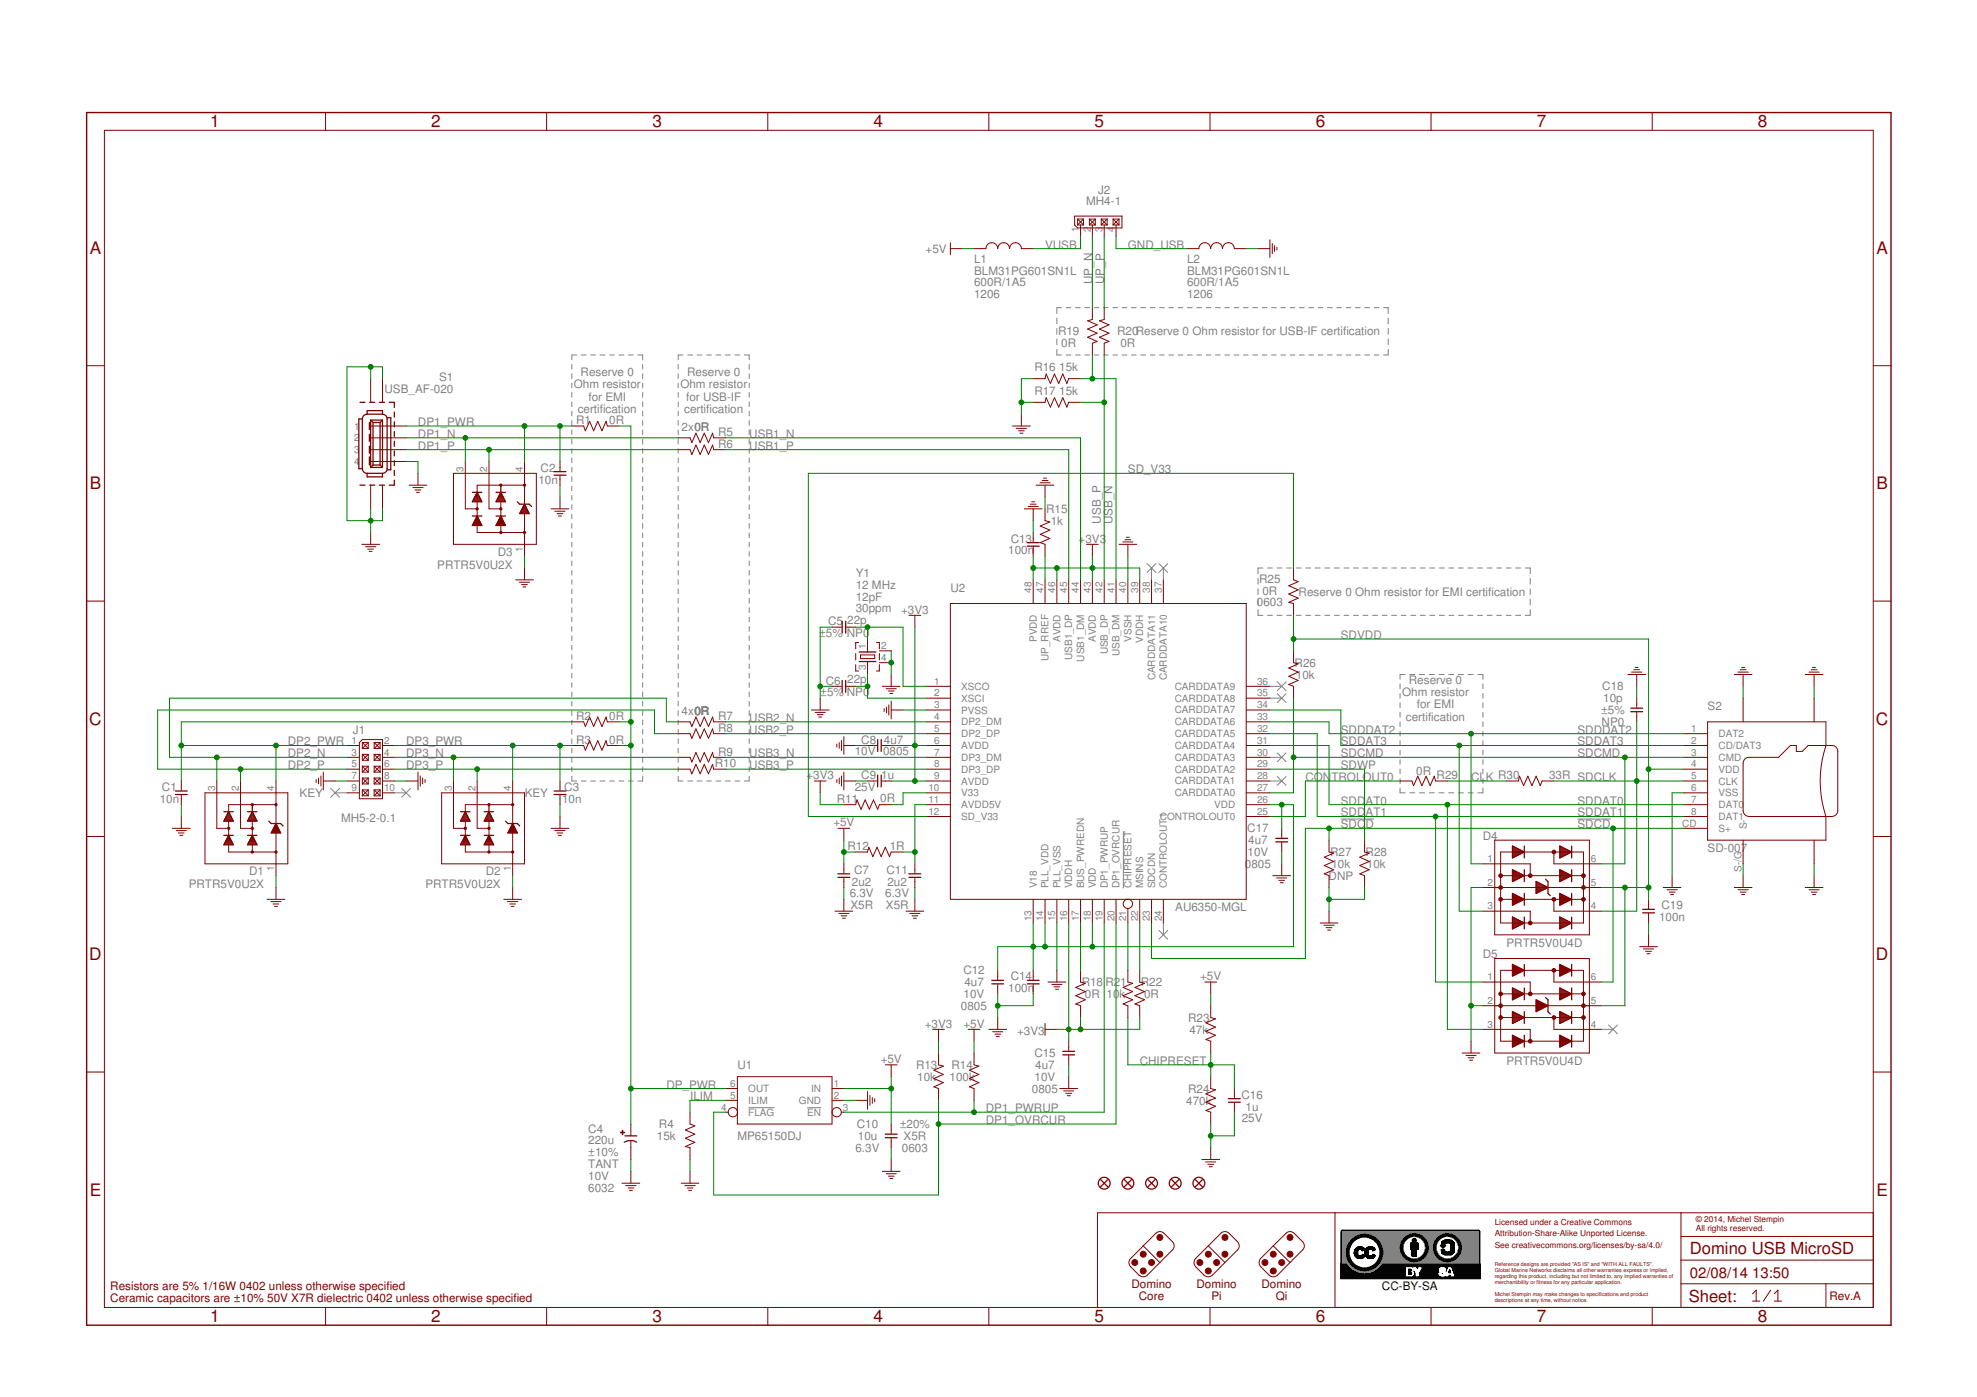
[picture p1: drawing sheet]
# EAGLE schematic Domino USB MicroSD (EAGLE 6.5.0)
DATABASE: ./BOM/Domino_DB.txt; DRAWN: M.STEMPIN; REV: A
PORT1 (NC): BOM: EXCLUDE
PORT2 (NC): BOM: EXCLUDE
PORT3 (NC): BOM: EXCLUDE
PORT4 (NC): BOM: EXCLUDE
PORT5 (NC): BOM: EXCLUDE
PORT6 (NC): BOM: EXCLUDE
PORT7 (NC): BOM: EXCLUDE
PORT8 (NC): BOM: EXCLUDE
PORT9 (NC): BOM: EXCLUDE
PORT10 (NC): BOM: EXCLUDE

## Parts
C1  10n  CAP_0402  [C0402]
C2  10n  CAP_0402  [C0402]
C3  10n  CAP_0402  [C0402]
C4  220u  CPOL_C/6032-25  [C/6032-25]
C5  22p  CAP_0402  [C0402]
C6  22p  CAP_0402  [C0402]
C7  2u2  CAP_0402  [C0402]
C8  4u7  CAP_0805  [C0805]
C9  1u  CAP_0402  [C0402]
C10  10u  CAP_0603  [C0603]
C11  2u2  CAP_0402  [C0402]
C12  4u7  CAP_0805  [C0805]
C13  100n  CAP_0402  [C0402]
C14  100n  CAP_0402  [C0402]
C15  4u7  CAP_0805  [C0805]
C16  1u  CAP_0402  [C0402]
C17  4u7  CAP_0805  [C0805]
C18  10p  CAP_0402  [C0402]
C19  100n  CAP_0402  [C0402]
CC-BY-SA1  CC-BY-SA_LOGO  [CC-BY-SA_LOGO]
D1  PRTR5V0U2X  [SOT143B]
D2  PRTR5V0U2X  [SOT143B]
D3  PRTR5V0U2X  [SOT143B]
D4  PRTR5V0U4D  [SOT23-6]
D5  PRTR5V0U4D  [SOT23-6]
F1  FIDUCIAL  [FIDUCIAL]
F2  FIDUCIAL  [FIDUCIAL]
F4  FIDUCIAL  [FIDUCIAL]
F5  FIDUCIAL  [FIDUCIAL]
F6  FIDUCIAL  [FIDUCIAL]
J1  MH5-2-0.1  MH5-2  [MH05-2-0.1]
J2  MH4-1  [MH4-1-0.1]
L1  BLM31PG601SN1L  FB_1206  [FB1206]
L2  BLM31PG601SN1L  FB_1206  [FB1206]
R1  0R  RES_0402  [R0402]
R2  0R  RES_0402  [R0402]
R3  0R  RES_0402  [R0402]
R4  15k  RES_0402  [R0402]
R5  0R  RES_0402  [R0402]
R6  0R  RES_0402  [R0402]
R7  0R  RES_0402  [R0402]
R8  0R  RES_0402  [R0402]
R9  0R  RES_0402  [R0402]
R10  0R  RES_0402  [R0402]
R11  0R  RES_0402  [R0402]
R12  1R  RES_0402  [R0402]
R13  10k  RES_0402  [R0402]
R14  100k  RES_0402  [R0402]
R15  1k  RES_0402  [R0402]
R16  15k  RES_0402  [R0402]
R17  15k  RES_0402  [R0402]
R18  0R  RES_0402  [R0402]
R19  0R  RES_0402  [R0402]
R20  0R  RES_0402  [R0402]
R21  10k  RES_0402  [R0402]
R22  0R  RES_0402  [R0402]
R23  47k  RES_0402  [R0402]
R24  470k  RES_0402  [R0402]
R25  0R  RES_0603  [R0603]
R26  10k  RES_0402  [R0402]
R27  10k  RES_0402  [R0402]
R28  10k  RES_0402  [R0402]
R29  0R  RES_0402  [R0402]
R30  33R  RES_0402  [R0402]
S1  USB_AF-020  [USB_AF-020]
S2  SD-007  MICRO-SD  [SD-007]
U1  MP65150DJ  [SOT23-6]
U2  AU6350-MGL  [LQFP-48_7X7]
Y1  12 MHz  CRYSTAL_2SH  [CRYSTAL_32X25]

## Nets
!CHIPRESET: R21.2 U2.21(!CHIPRESET)
!SDCD: D5.6(I/O4) R27.2 S2.CD(S+) U2.23(SDCDN)
+3V3: C8.2 C9.2 C13.2 C15.2 R11.2 R13.2 R18.1 R22.1 U2.6(AVDD) U2.9(AVDD) U2.16(VDDH) U2.39(VDDH) U2.43(AVDD) U2.46(AVDD) U2.48(PVDD)
+5V: C7.1 C10.1 L1.2 R12.2 R14.2 R23.2 U1.1(IN)
AVDD5V: C11.1 R12.1 U2.11(AVDD5V)
BUS_PWREDN: R18.2 U2.17(BUS_PWREDN)
CHIPRESET: C16.1 R21.1 R23.1 R24.2
CLK: R29.2 R30.2
CONTROLOUT0: R29.1 U2.25(CONTROLOUT0)
DP1_N [USB]: D3.3 R5.1 S1.2
DP1_OVRCUR: R13.1 U1.4(!FLAG) U2.20(DP1_OVRCUR)
DP1_P [USB]: D3.2 R6.1 S1.3
DP1_PWR: C2.1 D3.4 R1.1 S1.1
DP1_PWRUP: R14.1 U1.3(!EN) U2.19(DP1_PWRUP)
DP2_N [USB]: D1.3 J1.3 R7.1
DP2_P [USB]: D1.2 J1.5 R8.1
DP2_PWR: C1.1 D1.4 J1.1 R2.1
DP3_N [USB]: D2.3 J1.4 R9.1
DP3_P [USB]: D2.2 J1.6 R10.1
DP3_PWR: C3.1 D2.4 J1.2 R3.1
DP_PWR: C4.1(+) R1.2 R2.2 R3.2 U1.6(OUT)
GND: C1.2 C2.2 C3.2 C4.2(-) C5.1 C6.1 C7.2 C8.1 C9.1 C10.2 C11.2 C12.1 C13.1 C14.2 C15.1 C16.2 C17.1 C18.2 C19.2 D1.1 D2.1 D3.1 D4.2(GND) D5.2(GND) J1.7 J1.8 L2.1 R4.2 R15.2 R16.2 R17.2 R24.1 R27.1 R28.1 S1.4 S1.G$1(G) S1.G$2(G) S1.G$3(G) S1.G$4(G) S2.6(VSS) S2.G$1(G) S2.G$2(G) S2.G$3(G) S2.S-/G(S-) U1.2(GND) U2.3(PVSS) U2.15(PLL_VSS) U2.40(VSSH) Y1.2 Y1.4
GND_USB: J2.4 L2.2
ILIM: R4.1 U1.5(ILIM)
MSINS: R22.2 U2.22(MSINS)
SD_V33: R25.1 U2.12(SD_V33)
SDCLK: C18.1 D4.4(I/O3) R30.1 S2.5(CLK)
SDCMD: D4.6(I/O4) R26.1 S2.3(CMD) U2.27(CARDDATA0)
SDDAT0: D5.3(I/O2) S2.7(DAT0) U2.31(CARDDATA4)
SDDAT1: D5.1(I/O1) S2.8(DAT1) U2.32(CARDDATA5)
SDDAT3: D4.3(I/O2) S2.2(CD/DAT3) U2.34(CARDDATA7)
SDDDAT2: D4.1(I/O1) S2.1(DAT2) U2.33(CARDDATA6)
SDVDD: C19.1 D4.5(VCC) D5.5(VCC) R25.2 R26.2 S2.4(VDD)
SDWP: R28.2 U2.29(CARDDATA2)
UP_N [USB]: J2.2 R19.2
UP_P [USB]: J2.3 R20.2
UP_PREF: R15.1 U2.47(UP_RREF)
USB1_N [USB]: R5.2 U2.44(USB1_DM)
USB1_P [USB]: R6.2 U2.45(USB1_DP)
USB2_N [USB]: R7.2 U2.4(DP2_DM)
USB2_P [USB]: R8.2 U2.5(DP2_DP)
USB3_N [USB]: R9.2 U2.7(DP3_DM)
USB3_P [USB]: R10.2 U2.8(DP3_DP)
USB_N [USB]: R16.1 R19.1 U2.41(USB_DM)
USB_P [USB]: R17.1 R20.1 U2.42(USB_DP)
V18: C12.2 C14.1 C17.2 U2.13(V18) U2.14(PLL_VDD) U2.18(VDD) U2.26(VDD)
V33: R11.1 U2.10(V33)
VUSB: J2.1 L1.1
XSCI: C6.2 U2.2(XSCI) Y1.3
XSCO: C5.2 U2.1(XSCO) Y1.1
Unconnected: D5.4(I/O3) J1.9 J1.10 U2.24(CONTROLOUT1) U2.28(CARDDATA1) U2.30(CARDDATA3) U2.35(CARDDATA8) U2.36(CARDDATA9) U2.37(CARDDATA10) U2.38(CARDDATA11)

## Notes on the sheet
- Reserve 0 Ohm resistor for USB-IF certification
- Reserve 0
  Ohm resistor
  for EMI
  certification
- Reserve 0
  Ohm resistor
  for USB-IF
  certification
- 2x
- Reserve 0 Ohm resistor for EMI certification
- Reserve 0
  Ohm resistor
  for EMI
  certification
- 4x
- KEY | KEY
- Licensed under a Creative Commons
- © 2014, Michel Stempin
  All rights reserved.
- Attribution-Share-Alike Unported License.
- See creativecommons.org/licenses/by-sa/4.0/
- Reference designs are provided "AS IS" and "WITH ALL FAULTS".
- Global Marine Networks disclaims all other warranties express or implied,
- regarding this product, including but not limited to, any implied warranties of
- merchantibility or fitness for any particular application.
- Resistors are 5% 1/16W 0402 unless otherwise specified
- Domino
  Core
- Domino
  Pi
- Domino
  Qi
- Michel Stempin may make changes to specifications and product
- Ceramic capacitors are ±10% 50V X7R dielectric 0402 unless otherwise specified | descriptions at any time, without notice. | Rev.

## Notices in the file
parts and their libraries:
Domino: See creativecommons.org/licenses/by-sa/4.0/ for details.
Domino: See creativecommons.org/licenses/by-sa/3.0/ for details.
Domino: Copyright © 2012, Michel Stempin, All rights reserved
Licenced under Creative Commons CC BY-SA 3.0 license.
